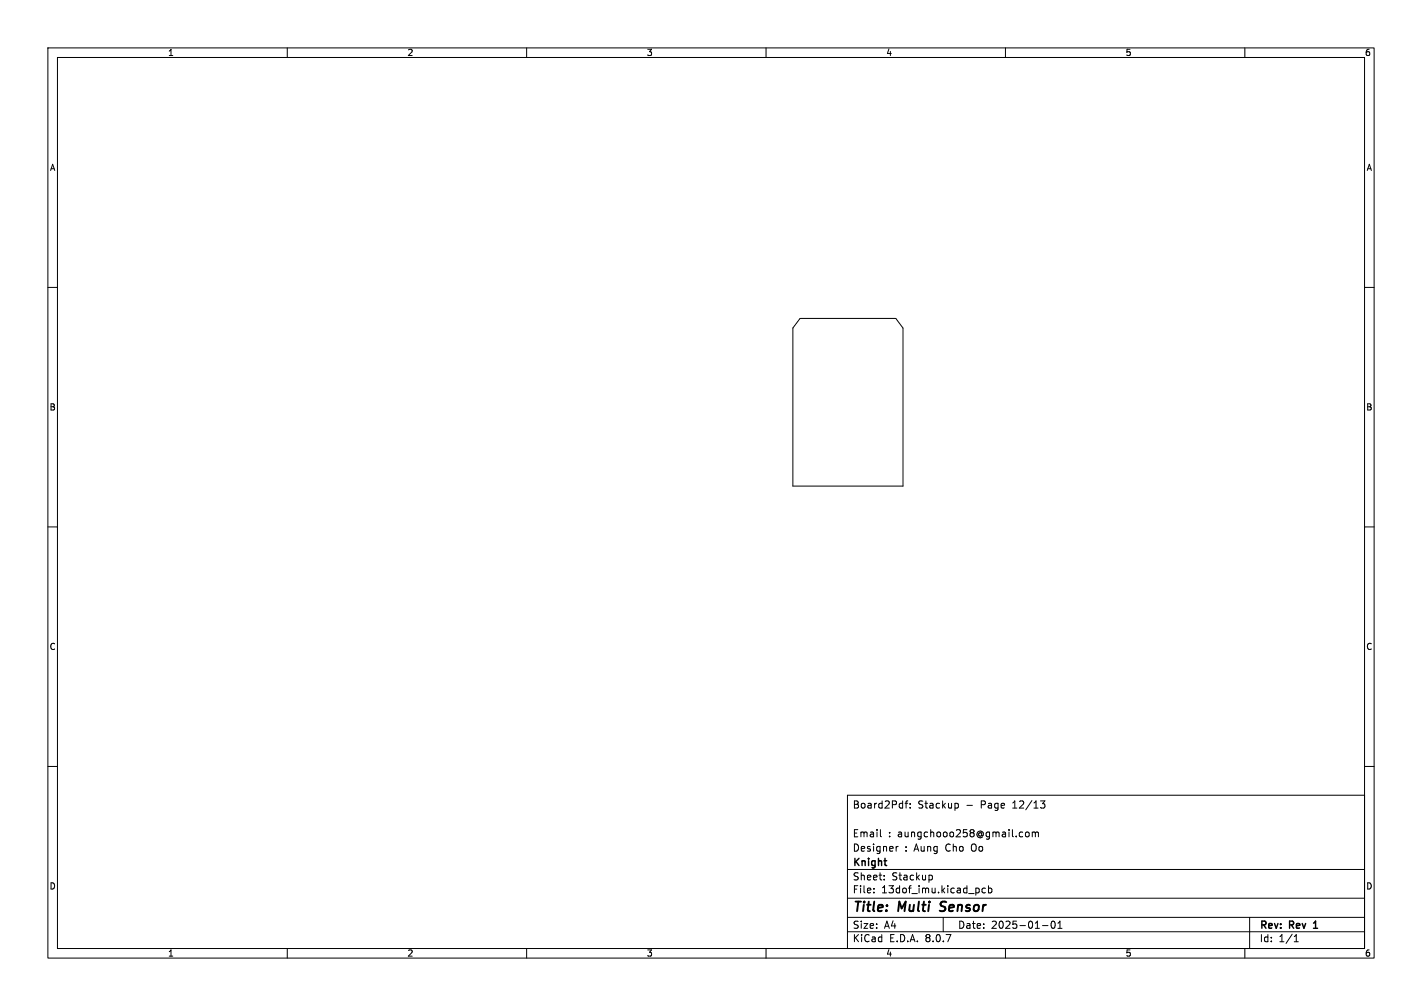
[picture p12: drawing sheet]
<svg xmlns="http://www.w3.org/2000/svg" width="297mm" height="210mm" viewBox="0 0 297 210" stroke-linecap="round" stroke-linejoin="round" font-family="sans-serif">
<g fill="none" stroke="#000" stroke-width=".21">
<path d="M10 10h277v190h-277zM12 12h273v186h-273zM60 10v2M110 10v2M160 10v2M210 10v2M260 10v2M10 60h2M167.1 66.5h20l1.5 2v33h-23v-33zM285 60h2M10 110h2M285 110h2"/>
<path d="M10 160h2M177 166h108v32h-108zM183.9 173.2v1.3l.2 .2M187.2 176.7v1M187.6 176.7l-.4 .3M189 167.7h.6M189.6 167.2l-.4 .2v1.3M190.1 168.6v.1M190.1 167.8v.1M199.6 167.7h.3l.3 .3-.1 .6-.5 .1M213.5 173.7l.1 .1M213.6 174.6l-.1 .1"/>
<path d="M214.2 173.8l.3-.1 .4 .1 .1 .6-.2 .2-.3 .1-.3-.1zM215.6 173.8l.4-.1 .2 .2M215.6 173.7v1M216.2 173.9l.3-.2 .3 .1 .1 .9M216.2 173.9v.8M217.3 167.2h.9l-.5 .6 .5 .1v.5l-.2 .3h-.5M285 160h2M60 198v2M110 198v2M160 198v2M177 194.5h108M177 191.5h108"/>
<path d="M177 187.5h108M177 181.5h108M182.5 186.3v.1M182.5 185.5v.1M184.7 183.6v.1M184.7 182.8v.1M194.2 182.7h.3l.2 .3v.6l-.5 .1M197 191.5v3M204.5 185.5v.8M205.8 185.5l-.4-.1-.3 .3 .1 .6h.6M206.5 185.5l.4-.1 .3 .3-.2 .6h-.5M206.5 184.9v1.5"/>
<path d="M210 198v2M217.7 193.2h1.2M219.7 192.4l.2-.1a.8 .8 0 0 1 .5 .7 .8 .8 0 0 1-.5 .8 1 1 0 0 1-.2-1.4zM221 193.8h.8M221 192.7l.4-.4v1.5M260 198v2M261 191.5v6.5M270.3 196.6h.9M270.3 195.5l.4-.4v1.5"/>
</g>
<path d="M274.3 193.8h.9M274.5 192.6l-.2 .1" fill="none" stroke="#000" stroke-width=".3"/>
<path d="M196.3 190.1l.2 .1M196.6 188.4l-.1 .6" fill="none" stroke="#000" stroke-width=".4"/>
<g font-size="2.8">
<text x="178" y="190.9">Title:</text>
<text x="187.7" y="190.9">Multi</text>
<text x="197.2" y="190.9">Sensor</text>
</g>
<g font-size="2.1">
<text x="178" y="169">Board2Pdf:</text>
<text x="191.7" y="169">Stackup</text>
<text x="201.8" y="169">-</text>
<text x="205" y="169">Page</text>
<text x="211.7" y="169">12/13</text>
<text x="178" y="178">Designer</text>
<text x="178" y="175">Email</text>
<text x="185.5" y="175">: aungchooo258@gmail.com</text>
<text x="188.9" y="178">: Aung</text>
<text x="197.6" y="178">Cho</text>
<text x="203.1" y="178">Oo</text>
<text x="178" y="184">Sheet:</text>
<text x="178" y="181.2">Knight</text>
<text x="186.2" y="184">Stackup</text>
<text x="178" y="186.7">File:</text>
<text x="184.1" y="186.7">13dof_imu.kicad_pcb</text>
<text x="178" y="196.9">KiCad</text>
<text x="178" y="194.1">Size:</text>
<text x="184.7" y="194.1">A4</text>
<text x="185.7" y="196.9">E.D.A.</text>
<text x="193.3" y="196.9">8.0.7</text>
<text x="200" y="194.1">Date:</text>
<text x="207" y="194.1">2025-01-01</text>
<text x="263" y="194.3">Rev:</text>
<text x="263" y="196.9">Id:</text>
<text x="267.1" y="196.9">1/1</text>
<text x="269.4" y="194.3">Rev</text>
<text x="275.1" y="194.3">1</text>
</g>
<g font-size="1.8">
<text x="35" y="11.9">1</text>
<text x="85" y="11.9">2</text>
<text x="135" y="11.9">3</text>
<text x="185" y="11.9">4</text>
<text x="235" y="11.9">5</text>
<text x="285" y="11.9">6</text>
<text x="10.3" y="35.9">A</text>
<text x="285.4" y="35.9">A</text>
<text x="10.3" y="85.9">B</text>
<text x="285.3" y="85.9">B</text>
<text x="10.3" y="135.9">C</text>
<text x="285.3" y="135.9">C</text>
<text x="10.3" y="185.9">D</text>
<text x="285.3" y="185.9">D</text>
<text x="35" y="199.9">1</text>
<text x="85" y="199.9">2</text>
<text x="135" y="199.9">3</text>
<text x="185" y="199.9">4</text>
<text x="235" y="199.9">5</text>
<text x="285" y="199.9">6</text>
</g>
</svg>
